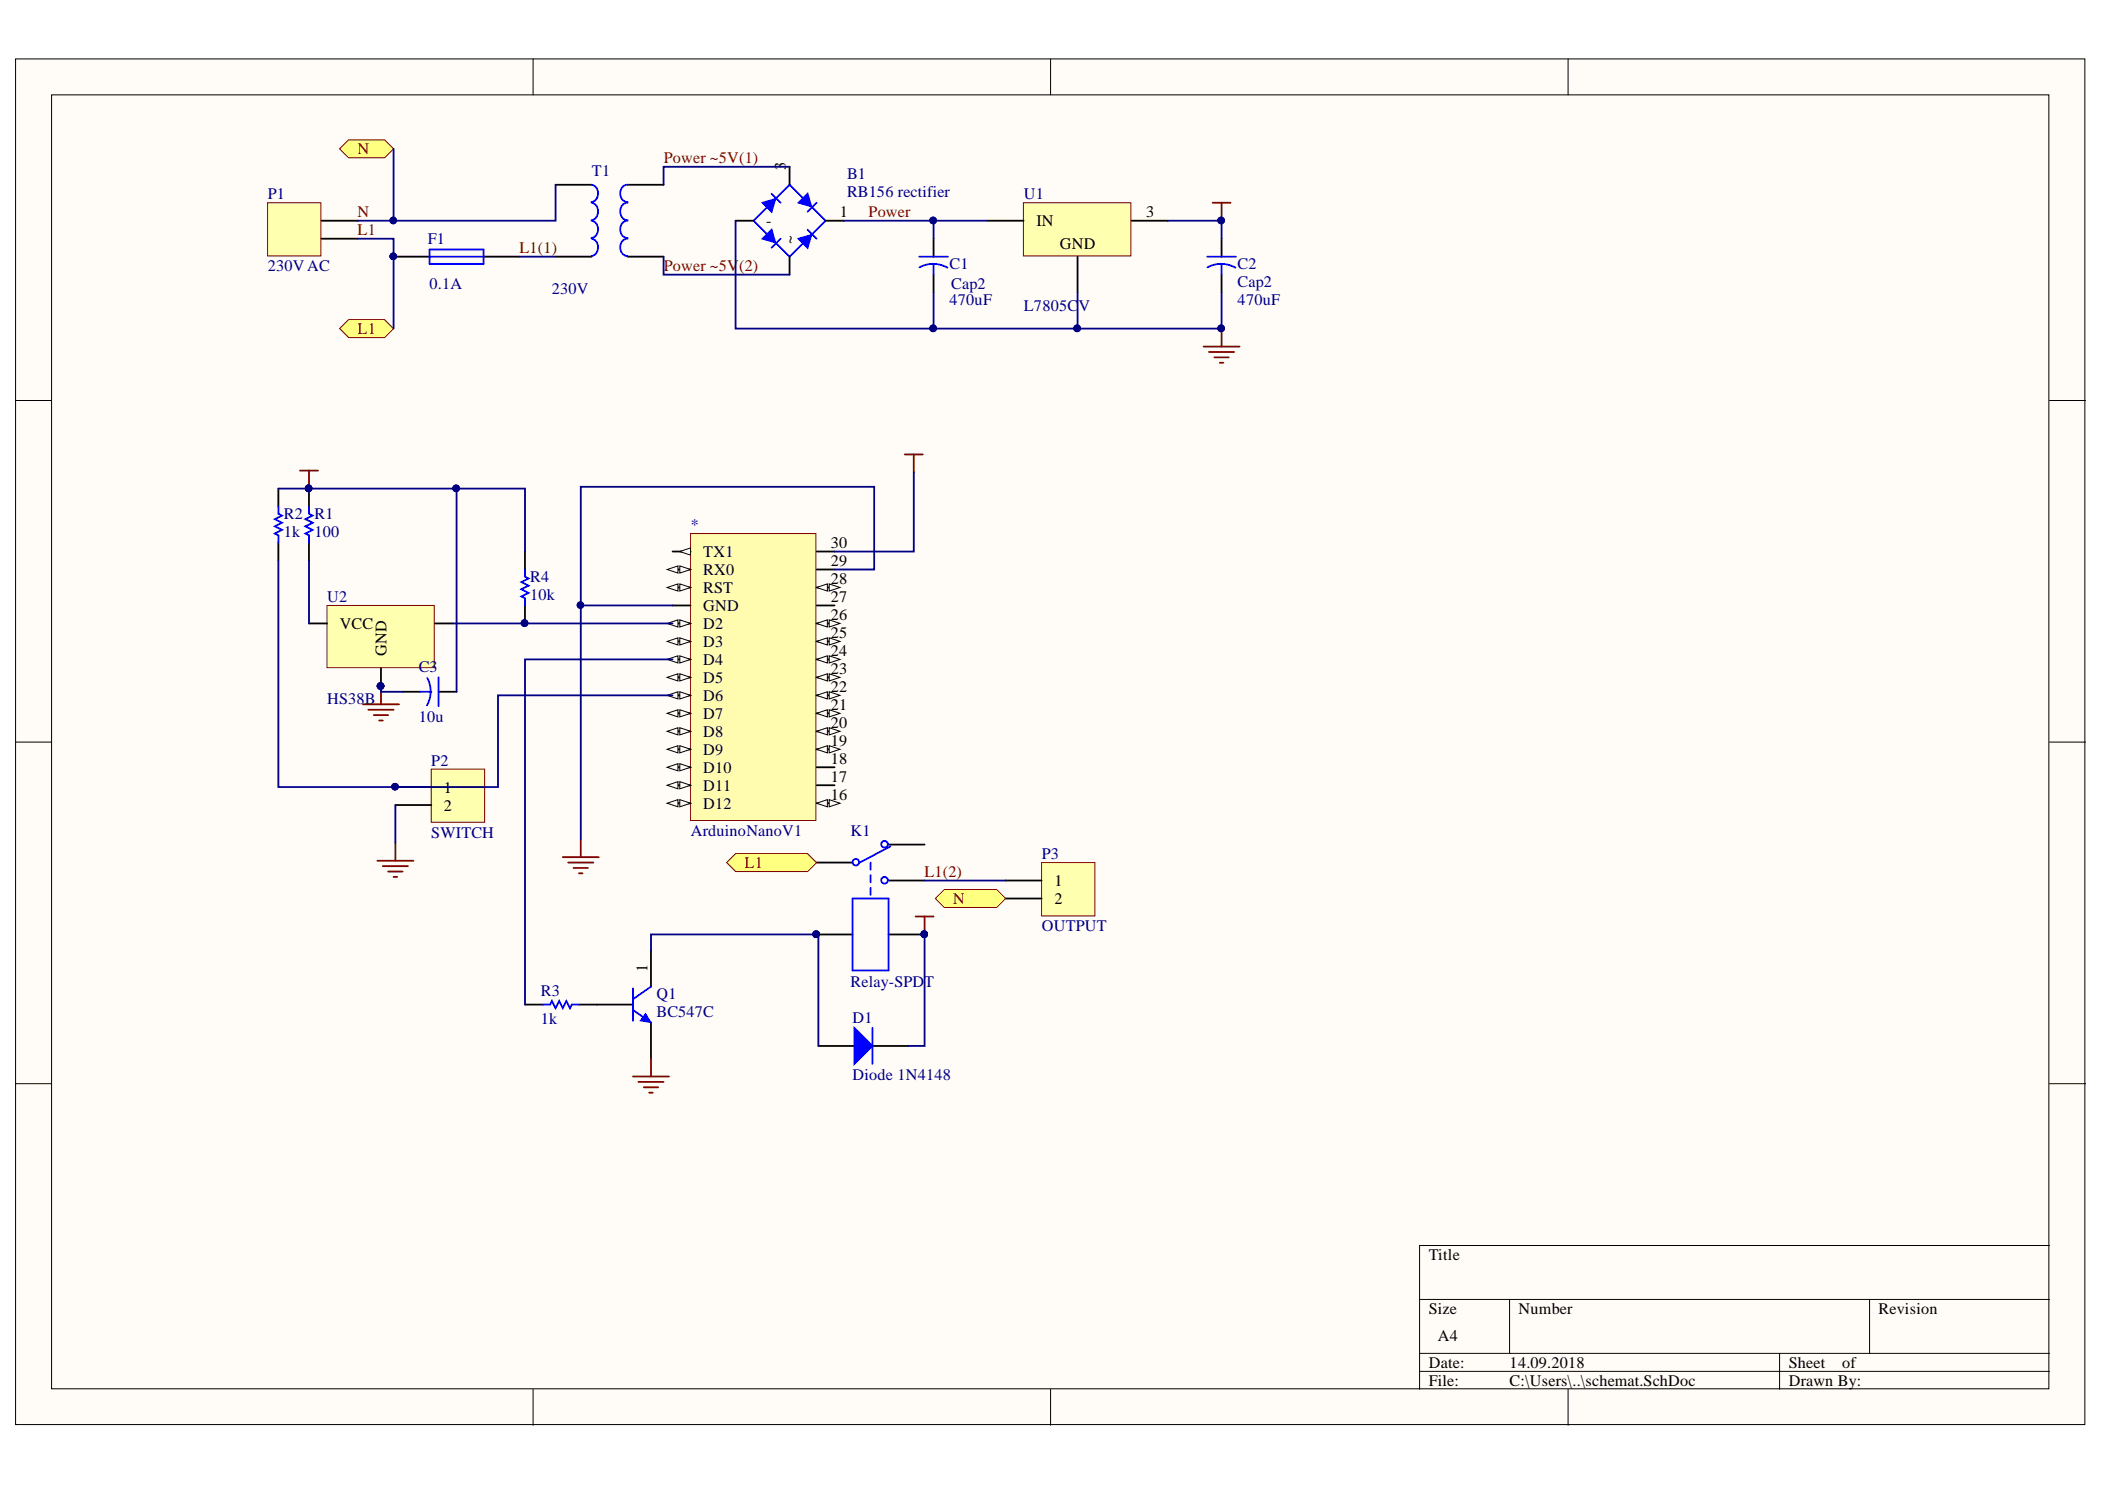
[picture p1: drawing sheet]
# Altium project IRControlArduino.PrjPcb
1 sheet, 19 parts. Net scope: flat (ports and power ports of the same name join across sheets).
Board file: PCB1.PcbDoc

## Sheet schemat.SchDoc
size A4

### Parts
*  ArduinoNanoV1  [DIP30]
B1  RB156 rectifier  [RB15]
C1  Cap2  value 470uF  [CAPR5-4X5]
C2  Cap2  value 470uF  [CAPR5-4X5]
C3  value 10u  [Capacitor]  (hidden comment: Cap2)
D1  Diode 1N4148  [DO-35]
F1  current: 0.1A  [PIN-W2/E2.8]  (hidden comment: Fuse 1)
K1  Relay-SPDT  [RELAY_OMRON_G5LE-1]
P1  230V AC  [ARK2]
P2  SWITCH  [ARK2]
P3  OUTPUT  [ARK2]
Q1  BC547C  [ONSC-TO-92-3-29-10_BL]
R1  value 100  [AXIAL-0.3]  (hidden comment: Res1)
R2  value 1k  [AXIAL-0.3]  (hidden comment: Res1)
R3  value 1k  [AXIAL-0.3]  (hidden comment: Res1)
R4  value 10k  [AXIAL-0.3]  (hidden comment: Res1)
T1  input voltage: 230V  [trafo HAHN 12V 3VA]  (hidden comment: Trans)
U1  L7805CV  [TO220]
U2  HS38B  [HS38B_3pin]

### Ports
L1, N

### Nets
GND: *.4(GND) *.29(GND) B1.0(-) C1.2 C2.2 C3.2 P2.2 Q1.3(E) U1.2(GND) U2.2(GND)
VCC: *.30(VIN) C2.1 C3.1 D1.2(K) K1.5 R1.2 R2.2 R4.2 U1.3(OUT)
L1: F1.1 K1.1 P1.1 ; port L1
L1(1): F1.2 T1.2
L1(2): K1.3 P3.1
N: P1.2 P3.2 T1.1 ; port N
Power: B1.1(+) C1.1 U1.1(IN)
Power ~5V(1): B1.3 T1.3
Power ~5V(2): B1.2 T1.4
Net*_5: *.5(D2) R4.1 U2.3(OUT)
Net*_7: *.7(D4) R3.2
Net*_9: *.9(D6) P2.1 R2.1
NetD1_1: D1.1(A) K1.4 Q1.1(C)
NetQ1_2: Q1.2(B) R3.1
NetR1_1: R1.1 U2.1(VCC)

Not connected (* = marked no-connect by the designer): * 1(TX1) 2(RX0) 3(RST) 6(D3) 8(D5) 10(D7) 11(D8) 12(D9) 13(D10) 14(D11) 15(D12) 16(D13) 17(3V3) 18(AREF) 19(A0) 20(A1) 21(A2) 22(A3) 23(A4) 24(A5) 25(A6) 26(A7) 27(+5V) 28(RST); K1 2
